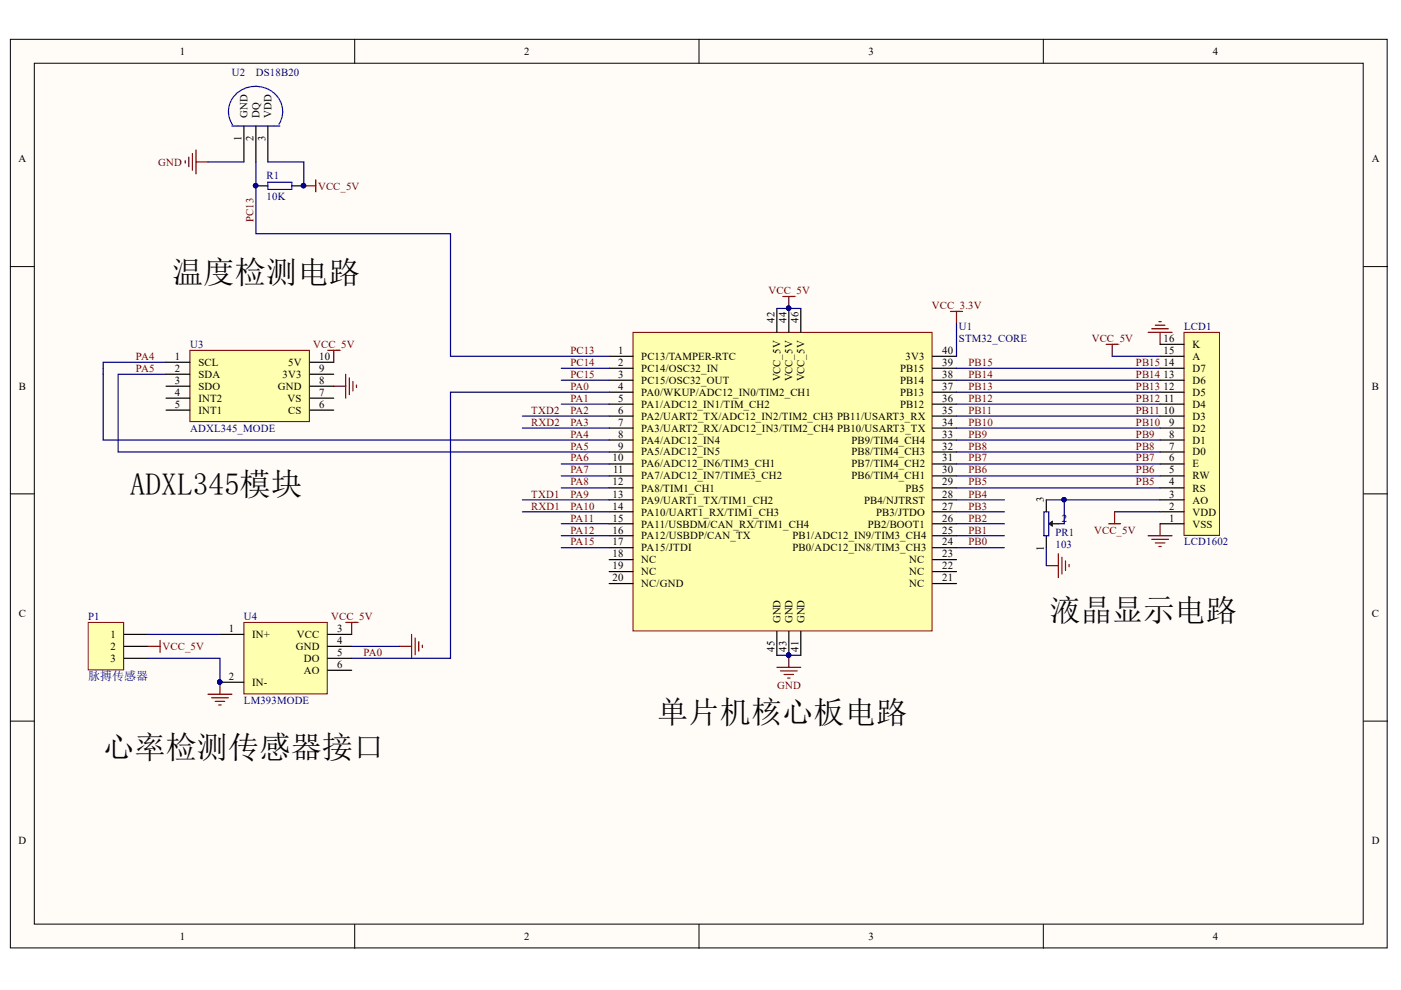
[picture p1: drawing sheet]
# Altium schematic sheet 35、基于STM32单片机智能手环心率计步器体温显示设计.SchDoc
size A4

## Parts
LCD1  LCD1602  [LCD1602]
P1  脉搏传感器  [心率MODE]
PR1  103  [WH06-2]
R1  10K  [AXIAL0.3]
U1  STM32_CORE  [STM32_CORE]
U2  DS18B20  [TO-92]
U3  ADXL345_MODE  [ADXL345MODE]
U4  LM393MODE  [LM393MODE]

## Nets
GND: LCD1.1(VSS) LCD1.16(K) P1.3 PR1.1 U1.41(GND) U1.43(GND) U1.45(GND) U2.1(GND) U3.8(GND) U4.2(IN-) U4.4(GND)
VCC_3.3V: U1.40(3V3)
VCC_5V: LCD1.2(VDD) LCD1.15(A) P1.2 R1.2 U1.42(VCC_5V) U1.44(VCC_5V) U1.46(VCC_5V) U2.3(VDD) U3.10(5V) U4.3(VCC)
PA0: U1.4(PA0/WKUP/ADC12_IN0/TIM2_CH1) U4.5(DO)
PA1: U1.5(PA1/ADC12_IN1/TIM_CH2)
PA2: U1.6(PA2/UART2_TX/ADC12_IN2/TIM2_CH3)  [also labelled TXD2]
PA3: U1.7(PA3/UART2_RX/ADC12_IN3/TIM2_CH4)  [also labelled RXD2]
PA4: U1.8(PA4/ADC12_IN4) U3.1(SCL)
PA5: U1.9(PA5/ADC12_IN5) U3.2(SDA)
PA6: U1.10(PA6/ADC12_IN6/TIM3_CH1)
PA7: U1.11(PA7/ADC12_IN7/TIME3_CH2)
PA8: U1.12(PA8/TIM1_CH1)
PA9: U1.13(PA9/UART1_TX/TIM1_CH2)  [also labelled TXD1]
PA10: U1.14(PA10/UART1_RX/TIM1_CH3)  [also labelled RXD1]
PA11: U1.15(PA11/USBDM/CAN_RX/TIM1_CH4)
PA12: U1.16(PA12/USBDP/CAN_TX)
PA15: U1.17(PA15/JTDI)
PB0: U1.24(PB0/ADC12_IN8/TIM3_CH3)
PB1: U1.25(PB1/ADC12_IN9/TIM3_CH4)
PB2: U1.26(PB2/BOOT1)
PB3: U1.27(PB3/JTDO)
PB4: U1.28(PB4/NJTRST)
PB5: LCD1.4(RS) U1.29(PB5)
PB6: LCD1.5(RW) U1.30(PB6/TIM4_CH1)
PB7: LCD1.6(E) U1.31(PB7/TIM4_CH2)
PB8: LCD1.7(D0) U1.32(PB8/TIM4_CH3)
PB9: LCD1.8(D1) U1.33(PB9/TIM4_CH4)
PB10: LCD1.9(D2) U1.34(PB10/USART3_TX)
PB11: LCD1.10(D3) U1.35(PB11/USART3_RX)
PB12: LCD1.11(D4) U1.36(PB12)
PB13: LCD1.12(D5) U1.37(PB13)
PB14: LCD1.13(D6) U1.38(PB14)
PB15: LCD1.14(D7) U1.39(PB15)
PC13: R1.1 U1.1(PC13/TAMPER-RTC) U2.2(DQ)
PC14: U1.2(PC14/OSC32_IN)
PC15: U1.3(PC15/OSC32_OUT)
NetLCD1_3: LCD1.3(AO) PR1.2 PR1.3
NetP1_1: P1.1 U4.1(IN+)

Not connected (* = marked no-connect by the designer): U1 18(NC) 19(NC) 20(NC/GND) 21(NC) 22(NC) 23(NC); U3 3(SDO) 4(INT2) 5(INT1) 6(CS) 7(VS) 9(3V3); U4 6(AO)

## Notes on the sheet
- 温度检测电路
- ADXL345模块
- 液晶显示电路
- 单片机核心板电路
- 心率检测传感器接口
